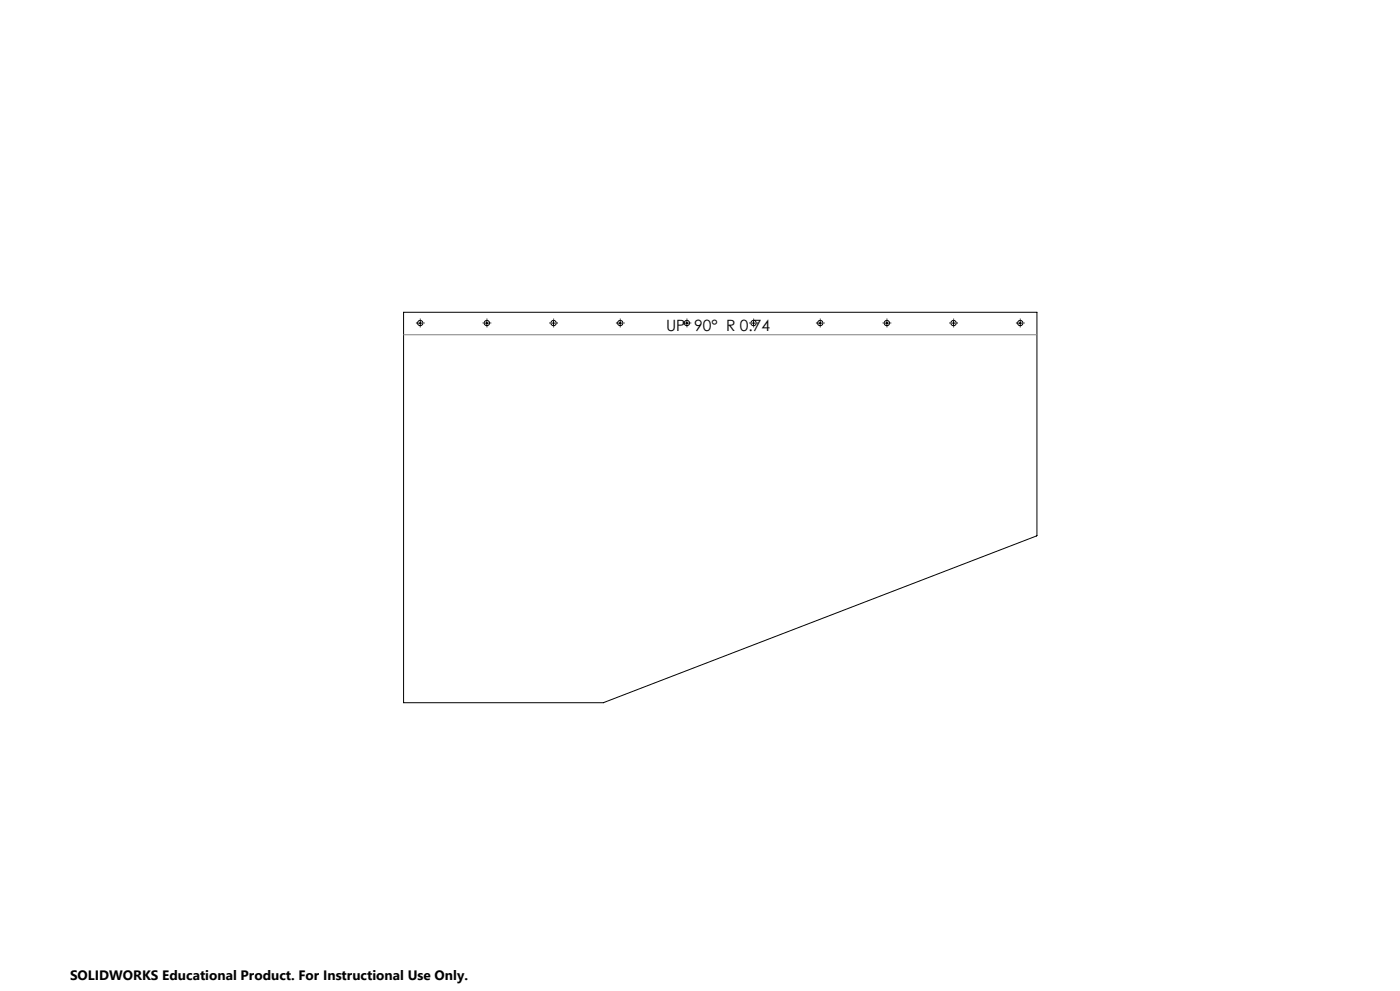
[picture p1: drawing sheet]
<svg xmlns="http://www.w3.org/2000/svg" width="420mm" height="297mm" viewBox="0 0 420 297" stroke-linecap="round" stroke-linejoin="round" font-family="sans-serif">
<g fill="none" stroke="#000" stroke-width=".3">
<path d="M121.1 93.6h190v66.9l-130 50.1h-60zM125.6 96.8h1M126.1 96.3v1M145.6 96.8h1M146 96.3v1M165.6 96.8h1M166.1 96.3v1M185.6 96.8h1M186.1 96.3v1M205.6 96.8h1M206.1 96.3v1M225.6 96.8h1"/>
<path d="M226.1 96.3v1M245.6 96.8h1M246.1 96.3v1M265.6 96.8h1M266.1 96.3v1M285.6 96.8h1M286.1 96.3v1M305.6 96.8h1M306.1 96.3v1M181.1 210.6h-.1"/>
<circle cx="126.1" cy="96.8" r=".8"/>
<circle cx="146.1" cy="96.8" r=".8"/>
<circle cx="166.1" cy="96.8" r=".8"/>
<circle cx="186.1" cy="96.8" r=".8"/>
<circle cx="206.1" cy="96.8" r=".8"/>
<circle cx="226.1" cy="96.8" r=".8"/>
<circle cx="246.1" cy="96.8" r=".8"/>
<circle cx="266.1" cy="96.8" r=".81"/>
<circle cx="286.1" cy="96.8" r=".81"/>
<circle cx="306.1" cy="96.8" r=".81"/>
</g>
<g fill="none" stroke="#000" stroke-width=".3" stroke-dasharray="15.2 1.3 1.3 1.3" stroke-linecap="butt">
<path d="M125.1 96.8h-.3M126.1 95.8v-.3M126.1 97.8v.3M127.1 96.8h.3M145.1 96.8h-.3M146.1 95.8v-.3M146.1 97.8v.3M147.1 96.8h.3M165.1 96.8h-.3M166.1 95.8v-.3M166.1 97.8v.3M167.1 96.8h.3"/>
<path d="M185.1 96.8h-.3M186.1 95.8v-.3M186.1 97.8v.3M187.1 96.8h.3M205.1 96.8h-.3M206.1 95.8v-.3M206.1 97.8v.3M207.1 96.8h.3M225.1 96.8h-.3M226.1 95.8v-.3M226.1 97.8v.3M227.1 96.8h.3"/>
<path d="M245.1 96.8h-.3M246.1 95.8v-.3M246.1 97.8v.3M247.1 96.8h.3M265.1 96.8h-.3M266.1 95.8v-.3M266.1 97.8v.3M267.1 96.8h.3M285.1 96.8h-.3M286.1 95.8v-.3M286.1 97.8v.3M287.1 96.8h.3"/>
<path d="M305.1 96.8h-.3M306.1 95.8v-.3M306.1 97.8v.3M307.1 96.8h.3"/>
</g>
<path d="M121.1 100.3h190" fill="none" stroke="#808080" stroke-width=".3"/>
<text font-size="4.7" x="199.8" y="99.3">UP 90° R 0.74</text>
<text font-size="4.1" x="21" y="293.7">SOLIDWORKS Educational Product. For Instructional Use Only.</text>
</svg>
